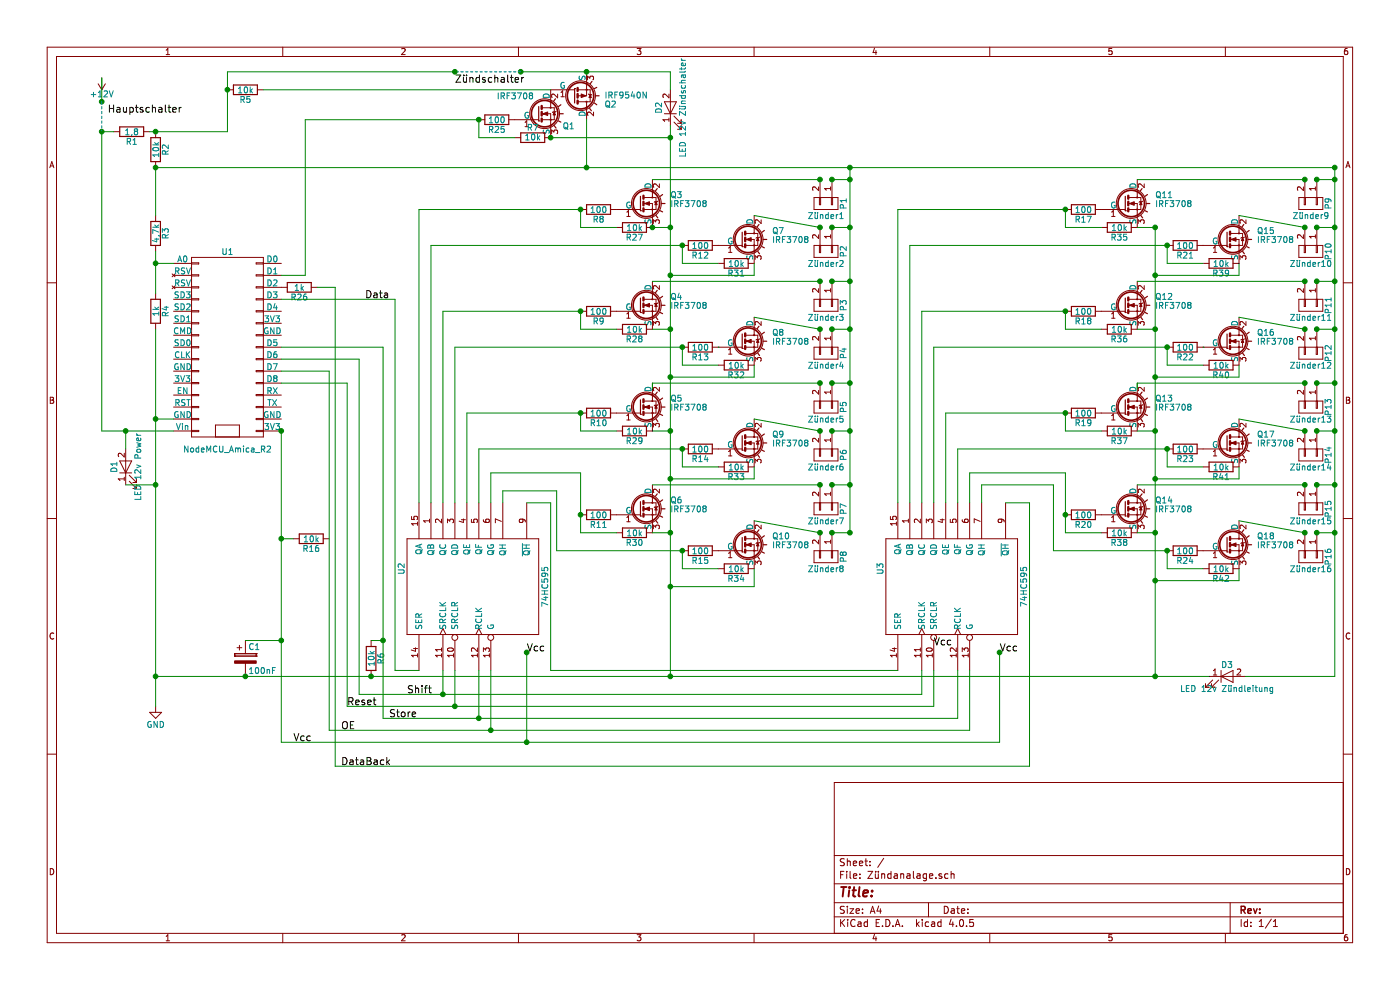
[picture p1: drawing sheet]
EESchema Schematic File Version 2
LIBS:power
LIBS:device
LIBS:transistors
LIBS:conn
LIBS:linear
LIBS:regul
LIBS:74xx
LIBS:cmos4000
LIBS:adc-dac
LIBS:memory
LIBS:xilinx
LIBS:microcontrollers
LIBS:dsp
LIBS:microchip
LIBS:analog_switches
LIBS:motorola
LIBS:texas
LIBS:intel
LIBS:audio
LIBS:interface
LIBS:digital-audio
LIBS:philips
LIBS:display
LIBS:cypress
LIBS:siliconi
LIBS:opto
LIBS:atmel
LIBS:contrib
LIBS:valves
LIBS:nodemcu
LIBS:Zündanalage-cache
EELAYER 25 0
EELAYER END
$Descr A4 11693 8268
encoding utf-8
Sheet 1 1
Title ""
Date ""
Rev ""
Comp ""
Comment1 ""
Comment2 ""
Comment3 ""
Comment4 ""
$EndDescr
$Comp
L IRF540N Q3
U 1 1
P 5350 1700
F 0 "Q3" H 5600 1775 50  0000 L CNN
F 1 "IRF3708" H 5600 1700 50  0000 L CNN
F 2 "Power_Integrations:TO-220" H 5600 1625 50  0001 L CIN
F 3 "" H 5350 1700 50  0000 L CNN
	1    5350 1700
	1    0    0    -1  
$EndComp
$Comp
L R R8
U 1 1
P 5000 1750
F 0 "R8" V 5080 1750 50  0000 C CNN
F 1 "100" V 5000 1750 50  0000 C CNN
F 2 "Resistors_THT:R_Axial_DIN0309_L9.0mm_D3.2mm_P12.70mm_Horizontal" V 4930 1750 50  0001 C CNN
F 3 "" H 5000 1750 50  0000 C CNN
	1    5000 1750
	0    1    1    0   
$EndComp
$Comp
L R R2
U 1 1
P 1300 1250
F 0 "R2" V 1380 1250 50  0000 C CNN
F 1 "10k" V 1300 1250 50  0000 C CNN
F 2 "Resistors_THT:R_Axial_DIN0309_L9.0mm_D3.2mm_P12.70mm_Horizontal" V 1230 1250 50  0001 C CNN
F 3 "" H 1300 1250 50  0000 C CNN
	1    1300 1250
	1    0    0    -1  
$EndComp
Text Label 3800 700  0    60   ~ 0
Zündschalter
$Comp
L NodeMCU_Amica_R2 U1
U 1 1
P 1900 2900
F 0 "U1" H 1900 3700 50  0000 C CNN
F 1 "NodeMCU_Amica_R2" H 1900 2050 50  0000 C CNN
F 2 "nodemcu:NodeMCU_Amica_R2" H 2150 2900 50  0001 C CNN
F 3 "" H 2150 2900 50  0000 C CNN
	1    1900 2900
	1    0    0    -1  
$EndComp
$Comp
L +12V #PWR1
U 1 1
P 850 650
F 0 "#PWR1" H 850 500 50  0001 C CNN
F 1 "+12V" H 850 790 50  0000 C CNN
F 2 "" H 850 650 50  0000 C CNN
F 3 "" H 850 650 50  0000 C CNN
	1    850  650 
	1    0    0    1   
$EndComp
Text Label 900  950  0    60   ~ 0
Hauptschalter
$Comp
L GND #PWR2
U 1 1
P 1300 5900
F 0 "#PWR2" H 1300 5650 50  0001 C CNN
F 1 "GND" H 1300 5750 50  0000 C CNN
F 2 "" H 1300 5900 50  0000 C CNN
F 3 "" H 1300 5900 50  0000 C CNN
	1    1300 5900
	1    0    0    -1  
$EndComp
$Comp
L R R3
U 1 1
P 1300 1950
F 0 "R3" V 1380 1950 50  0000 C CNN
F 1 "4,7k" V 1300 1950 50  0000 C CNN
F 2 "Resistors_THT:R_Axial_DIN0309_L9.0mm_D3.2mm_P12.70mm_Horizontal" V 1230 1950 50  0001 C CNN
F 3 "" H 1300 1950 50  0000 C CNN
	1    1300 1950
	1    0    0    -1  
$EndComp
$Comp
L R R4
U 1 1
P 1300 2600
F 0 "R4" V 1380 2600 50  0000 C CNN
F 1 "1k" V 1300 2600 50  0000 C CNN
F 2 "Resistors_THT:R_Axial_DIN0309_L9.0mm_D3.2mm_P12.70mm_Horizontal" V 1230 2600 50  0001 C CNN
F 3 "" H 1300 2600 50  0000 C CNN
	1    1300 2600
	1    0    0    -1  
$EndComp
$Comp
L CONN_01X02 P1
U 1 1
P 6900 1700
F 0 "P1" H 6900 1850 50  0000 C CNN
F 1 "Zünder1" V 7000 1700 50  0000 C CNN
F 2 "Socket_Strips:Socket_Strip_Angled_1x02" H 6900 1700 50  0001 C CNN
F 3 "" H 6900 1700 50  0000 C CNN
	1    6900 1700
	0    1    1    0   
$EndComp
$Comp
L IRF9540N Q2
U 1 1
P 4800 800
F 0 "Q2" H 5050 875 50  0000 L CNN
F 1 "IRF9540N" H 5050 800 50  0000 L CNN
F 2 "Power_Integrations:TO-220" H 5050 725 50  0001 L CIN
F 3 "" H 4800 800 50  0000 L CNN
	1    4800 800 
	1    0    0    1   
$EndComp
$Comp
L IRF540N Q1
U 1 1
P 4500 950
F 0 "Q1" H 4700 850 50  0000 L CNN
F 1 "IRF3708" H 4150 1100 50  0000 L CNN
F 2 "Power_Integrations:TO-220" H 4750 875 50  0001 L CIN
F 3 "" H 4500 950 50  0000 L CNN
	1    4500 950 
	1    0    0    -1  
$EndComp
$Comp
L R R5
U 1 1
P 2050 750
F 0 "R5" V 2130 750 50  0000 C CNN
F 1 "10k" V 2050 750 50  0000 C CNN
F 2 "Resistors_THT:R_Axial_DIN0309_L9.0mm_D3.2mm_P12.70mm_Horizontal" V 1980 750 50  0001 C CNN
F 3 "" H 2050 750 50  0000 C CNN
	1    2050 750 
	0    1    1    0   
$EndComp
$Comp
L R R7
U 1 1
P 4450 1150
F 0 "R7" V 4530 1150 50  0000 C CNN
F 1 "10k" V 4450 1150 50  0000 C CNN
F 2 "Resistors_THT:R_Axial_DIN0309_L9.0mm_D3.2mm_P12.70mm_Horizontal" V 4380 1150 50  0001 C CNN
F 3 "" H 4450 1150 50  0000 C CNN
	1    4450 1150
	0    -1   -1   0   
$EndComp
$Comp
L R R1
U 1 1
P 1100 1100
F 0 "R1" V 1180 1100 50  0000 C CNN
F 1 "1,8" V 1100 1100 50  0000 C CNN
F 2 "Resistors_THT:R_Axial_DIN0309_L9.0mm_D3.2mm_P12.70mm_Horizontal" V 1030 1100 50  0001 C CNN
F 3 "" H 1100 1100 50  0000 C CNN
	1    1100 1100
	0    1    1    0   
$EndComp
$Comp
L CONN_01X02 P2
U 1 1
P 6900 2100
F 0 "P2" H 6900 2250 50  0000 C CNN
F 1 "Zünder2" V 7000 2100 50  0000 C CNN
F 2 "Socket_Strips:Socket_Strip_Angled_1x02" H 6900 2100 50  0001 C CNN
F 3 "" H 6900 2100 50  0000 C CNN
	1    6900 2100
	0    1    1    0   
$EndComp
$Comp
L CONN_01X02 P3
U 1 1
P 6900 2550
F 0 "P3" H 6900 2700 50  0000 C CNN
F 1 "Zünder3" V 7000 2550 50  0000 C CNN
F 2 "Socket_Strips:Socket_Strip_Angled_1x02" H 6900 2550 50  0001 C CNN
F 3 "" H 6900 2550 50  0000 C CNN
	1    6900 2550
	0    1    1    0   
$EndComp
$Comp
L CONN_01X02 P4
U 1 1
P 6900 2950
F 0 "P4" H 6900 3100 50  0000 C CNN
F 1 "Zünder4" V 7000 2950 50  0000 C CNN
F 2 "Socket_Strips:Socket_Strip_Angled_1x02" H 6900 2950 50  0001 C CNN
F 3 "" H 6900 2950 50  0000 C CNN
	1    6900 2950
	0    1    1    0   
$EndComp
$Comp
L CONN_01X02 P5
U 1 1
P 6900 3400
F 0 "P5" H 6900 3550 50  0000 C CNN
F 1 "Zünder5" V 7000 3400 50  0000 C CNN
F 2 "Socket_Strips:Socket_Strip_Angled_1x02" H 6900 3400 50  0001 C CNN
F 3 "" H 6900 3400 50  0000 C CNN
	1    6900 3400
	0    1    1    0   
$EndComp
$Comp
L CONN_01X02 P6
U 1 1
P 6900 3800
F 0 "P6" H 6900 3950 50  0000 C CNN
F 1 "Zünder6" V 7000 3800 50  0000 C CNN
F 2 "Socket_Strips:Socket_Strip_Angled_1x02" H 6900 3800 50  0001 C CNN
F 3 "" H 6900 3800 50  0000 C CNN
	1    6900 3800
	0    1    1    0   
$EndComp
$Comp
L CONN_01X02 P7
U 1 1
P 6900 4250
F 0 "P7" H 6900 4400 50  0000 C CNN
F 1 "Zünder7" V 7000 4250 50  0000 C CNN
F 2 "Socket_Strips:Socket_Strip_Angled_1x02" H 6900 4250 50  0001 C CNN
F 3 "" H 6900 4250 50  0000 C CNN
	1    6900 4250
	0    1    1    0   
$EndComp
$Comp
L CONN_01X02 P8
U 1 1
P 6900 4650
F 0 "P8" H 6900 4800 50  0000 C CNN
F 1 "Zünder8" V 7000 4650 50  0000 C CNN
F 2 "Socket_Strips:Socket_Strip_Angled_1x02" H 6900 4650 50  0001 C CNN
F 3 "" H 6900 4650 50  0000 C CNN
	1    6900 4650
	0    1    1    0   
$EndComp
$Comp
L IRF540N Q7
U 1 1
P 6200 2000
F 0 "Q7" H 6450 2075 50  0000 L CNN
F 1 "IRF3708" H 6450 2000 50  0000 L CNN
F 2 "Power_Integrations:TO-220" H 6450 1925 50  0001 L CIN
F 3 "" H 6200 2000 50  0000 L CNN
	1    6200 2000
	1    0    0    -1  
$EndComp
$Comp
L R R12
U 1 1
P 5850 2050
F 0 "R12" V 5930 2050 50  0000 C CNN
F 1 "100" V 5850 2050 50  0000 C CNN
F 2 "Resistors_THT:R_Axial_DIN0309_L9.0mm_D3.2mm_P12.70mm_Horizontal" V 5780 2050 50  0001 C CNN
F 3 "" H 5850 2050 50  0000 C CNN
	1    5850 2050
	0    1    1    0   
$EndComp
$Comp
L IRF540N Q4
U 1 1
P 5350 2550
F 0 "Q4" H 5600 2625 50  0000 L CNN
F 1 "IRF3708" H 5600 2550 50  0000 L CNN
F 2 "Power_Integrations:TO-220" H 5600 2475 50  0001 L CIN
F 3 "" H 5350 2550 50  0000 L CNN
	1    5350 2550
	1    0    0    -1  
$EndComp
$Comp
L R R9
U 1 1
P 5000 2600
F 0 "R9" V 5080 2600 50  0000 C CNN
F 1 "100" V 5000 2600 50  0000 C CNN
F 2 "Resistors_THT:R_Axial_DIN0309_L9.0mm_D3.2mm_P12.70mm_Horizontal" V 4930 2600 50  0001 C CNN
F 3 "" H 5000 2600 50  0000 C CNN
	1    5000 2600
	0    1    1    0   
$EndComp
$Comp
L IRF540N Q8
U 1 1
P 6200 2850
F 0 "Q8" H 6450 2925 50  0000 L CNN
F 1 "IRF3708" H 6450 2850 50  0000 L CNN
F 2 "Power_Integrations:TO-220" H 6450 2775 50  0001 L CIN
F 3 "" H 6200 2850 50  0000 L CNN
	1    6200 2850
	1    0    0    -1  
$EndComp
$Comp
L R R13
U 1 1
P 5850 2900
F 0 "R13" V 5930 2900 50  0000 C CNN
F 1 "100" V 5850 2900 50  0000 C CNN
F 2 "Resistors_THT:R_Axial_DIN0309_L9.0mm_D3.2mm_P12.70mm_Horizontal" V 5780 2900 50  0001 C CNN
F 3 "" H 5850 2900 50  0000 C CNN
	1    5850 2900
	0    1    1    0   
$EndComp
$Comp
L IRF540N Q5
U 1 1
P 5350 3400
F 0 "Q5" H 5600 3475 50  0000 L CNN
F 1 "IRF3708" H 5600 3400 50  0000 L CNN
F 2 "Power_Integrations:TO-220" H 5600 3325 50  0001 L CIN
F 3 "" H 5350 3400 50  0000 L CNN
	1    5350 3400
	1    0    0    -1  
$EndComp
$Comp
L R R10
U 1 1
P 5000 3450
F 0 "R10" V 5080 3450 50  0000 C CNN
F 1 "100" V 5000 3450 50  0000 C CNN
F 2 "Resistors_THT:R_Axial_DIN0309_L9.0mm_D3.2mm_P12.70mm_Horizontal" V 4930 3450 50  0001 C CNN
F 3 "" H 5000 3450 50  0000 C CNN
	1    5000 3450
	0    1    1    0   
$EndComp
$Comp
L IRF540N Q6
U 1 1
P 5350 4250
F 0 "Q6" H 5600 4325 50  0000 L CNN
F 1 "IRF3708" H 5600 4250 50  0000 L CNN
F 2 "Power_Integrations:TO-220" H 5600 4175 50  0001 L CIN
F 3 "" H 5350 4250 50  0000 L CNN
	1    5350 4250
	1    0    0    -1  
$EndComp
$Comp
L R R11
U 1 1
P 5000 4300
F 0 "R11" V 5080 4300 50  0000 C CNN
F 1 "100" V 5000 4300 50  0000 C CNN
F 2 "Resistors_THT:R_Axial_DIN0309_L9.0mm_D3.2mm_P12.70mm_Horizontal" V 4930 4300 50  0001 C CNN
F 3 "" H 5000 4300 50  0000 C CNN
	1    5000 4300
	0    1    1    0   
$EndComp
$Comp
L IRF540N Q9
U 1 1
P 6200 3700
F 0 "Q9" H 6450 3775 50  0000 L CNN
F 1 "IRF3708" H 6450 3700 50  0000 L CNN
F 2 "Power_Integrations:TO-220" H 6450 3625 50  0001 L CIN
F 3 "" H 6200 3700 50  0000 L CNN
	1    6200 3700
	1    0    0    -1  
$EndComp
$Comp
L R R14
U 1 1
P 5850 3750
F 0 "R14" V 5930 3750 50  0000 C CNN
F 1 "100" V 5850 3750 50  0000 C CNN
F 2 "Resistors_THT:R_Axial_DIN0309_L9.0mm_D3.2mm_P12.70mm_Horizontal" V 5780 3750 50  0001 C CNN
F 3 "" H 5850 3750 50  0000 C CNN
	1    5850 3750
	0    1    1    0   
$EndComp
$Comp
L IRF540N Q10
U 1 1
P 6200 4550
F 0 "Q10" H 6450 4625 50  0000 L CNN
F 1 "IRF3708" H 6450 4550 50  0000 L CNN
F 2 "Power_Integrations:TO-220" H 6450 4475 50  0001 L CIN
F 3 "" H 6200 4550 50  0000 L CNN
	1    6200 4550
	1    0    0    -1  
$EndComp
$Comp
L R R15
U 1 1
P 5850 4600
F 0 "R15" V 5930 4600 50  0000 C CNN
F 1 "100" V 5850 4600 50  0000 C CNN
F 2 "Resistors_THT:R_Axial_DIN0309_L9.0mm_D3.2mm_P12.70mm_Horizontal" V 5780 4600 50  0001 C CNN
F 3 "" H 5850 4600 50  0000 C CNN
	1    5850 4600
	0    1    1    0   
$EndComp
$Comp
L LED D1
U 1 1
P 1050 3900
F 0 "D1" H 1050 4000 50  0000 C CNN
F 1 "LED 12v Power" H 1050 3800 50  0000 C CNN
F 2 "LEDs:LED_D5.0mm_Horicontal_O1.27mm" H 1050 3900 50  0001 C CNN
F 3 "" H 1050 3900 50  0000 C CNN
	1    1050 3900
	0    -1   -1   0   
$EndComp
$Comp
L LED D2
U 1 1
P 5600 900
F 0 "D2" H 5600 1000 50  0000 C CNN
F 1 "LED 12v Zündschalter" H 5600 800 50  0000 C CNN
F 2 "LEDs:LED_D5.0mm_Horicontal_O1.27mm" H 5600 900 50  0001 C CNN
F 3 "" H 5600 900 50  0000 C CNN
	1    5600 900 
	0    -1   -1   0   
$EndComp
$Comp
L LED D3
U 1 1
P 10250 5650
F 0 "D3" H 10250 5750 50  0000 C CNN
F 1 "LED 12v Zündleitung" H 10250 5550 50  0000 C CNN
F 2 "LEDs:LED_D5.0mm_Horicontal_O1.27mm" H 10250 5650 50  0001 C CNN
F 3 "" H 10250 5650 50  0000 C CNN
	1    10250 5650
	1    0    0    -1  
$EndComp
$Comp
L 74HC595 U2
U 1 1
P 3950 4900
F 0 "U2" H 4100 5500 50  0000 C CNN
F 1 "74HC595" H 3950 4300 50  0000 C CNN
F 2 "" H 3950 4900 50  0000 C CNN
F 3 "" H 3950 4900 50  0000 C CNN
	1    3950 4900
	0    -1   -1   0   
$EndComp
$Comp
L IRF540N Q11
U 1 1
P 9400 1700
F 0 "Q11" H 9650 1775 50  0000 L CNN
F 1 "IRF3708" H 9650 1700 50  0000 L CNN
F 2 "Power_Integrations:TO-220" H 9650 1625 50  0001 L CIN
F 3 "" H 9400 1700 50  0000 L CNN
	1    9400 1700
	1    0    0    -1  
$EndComp
$Comp
L R R17
U 1 1
P 9050 1750
F 0 "R17" V 9130 1750 50  0000 C CNN
F 1 "100" V 9050 1750 50  0000 C CNN
F 2 "Resistors_THT:R_Axial_DIN0309_L9.0mm_D3.2mm_P12.70mm_Horizontal" V 8980 1750 50  0001 C CNN
F 3 "" H 9050 1750 50  0000 C CNN
	1    9050 1750
	0    1    1    0   
$EndComp
$Comp
L CONN_01X02 P9
U 1 1
P 10950 1700
F 0 "P9" H 10950 1850 50  0000 C CNN
F 1 "Zünder9" V 11050 1700 50  0000 C CNN
F 2 "Socket_Strips:Socket_Strip_Angled_1x02" H 10950 1700 50  0001 C CNN
F 3 "" H 10950 1700 50  0000 C CNN
	1    10950 1700
	0    1    1    0   
$EndComp
$Comp
L CONN_01X02 P10
U 1 1
P 10950 2100
F 0 "P10" H 10950 2250 50  0000 C CNN
F 1 "Zünder10" V 11050 2100 50  0000 C CNN
F 2 "Socket_Strips:Socket_Strip_Angled_1x02" H 10950 2100 50  0001 C CNN
F 3 "" H 10950 2100 50  0000 C CNN
	1    10950 2100
	0    1    1    0   
$EndComp
$Comp
L CONN_01X02 P11
U 1 1
P 10950 2550
F 0 "P11" H 10950 2700 50  0000 C CNN
F 1 "Zünder11" V 11050 2550 50  0000 C CNN
F 2 "Socket_Strips:Socket_Strip_Angled_1x02" H 10950 2550 50  0001 C CNN
F 3 "" H 10950 2550 50  0000 C CNN
	1    10950 2550
	0    1    1    0   
$EndComp
$Comp
L CONN_01X02 P12
U 1 1
P 10950 2950
F 0 "P12" H 10950 3100 50  0000 C CNN
F 1 "Zünder12" V 11050 2950 50  0000 C CNN
F 2 "Socket_Strips:Socket_Strip_Angled_1x02" H 10950 2950 50  0001 C CNN
F 3 "" H 10950 2950 50  0000 C CNN
	1    10950 2950
	0    1    1    0   
$EndComp
$Comp
L CONN_01X02 P13
U 1 1
P 10950 3400
F 0 "P13" H 10950 3550 50  0000 C CNN
F 1 "Zünder13" V 11050 3400 50  0000 C CNN
F 2 "Socket_Strips:Socket_Strip_Angled_1x02" H 10950 3400 50  0001 C CNN
F 3 "" H 10950 3400 50  0000 C CNN
	1    10950 3400
	0    1    1    0   
$EndComp
$Comp
L CONN_01X02 P14
U 1 1
P 10950 3800
F 0 "P14" H 10950 3950 50  0000 C CNN
F 1 "Zünder14" V 11050 3800 50  0000 C CNN
F 2 "Socket_Strips:Socket_Strip_Angled_1x02" H 10950 3800 50  0001 C CNN
F 3 "" H 10950 3800 50  0000 C CNN
	1    10950 3800
	0    1    1    0   
$EndComp
$Comp
L CONN_01X02 P15
U 1 1
P 10950 4250
F 0 "P15" H 10950 4400 50  0000 C CNN
F 1 "Zünder15" V 11050 4250 50  0000 C CNN
F 2 "Socket_Strips:Socket_Strip_Angled_1x02" H 10950 4250 50  0001 C CNN
F 3 "" H 10950 4250 50  0000 C CNN
	1    10950 4250
	0    1    1    0   
$EndComp
$Comp
L CONN_01X02 P16
U 1 1
P 10950 4650
F 0 "P16" H 10950 4800 50  0000 C CNN
F 1 "Zünder16" V 11050 4650 50  0000 C CNN
F 2 "Socket_Strips:Socket_Strip_Angled_1x02" H 10950 4650 50  0001 C CNN
F 3 "" H 10950 4650 50  0000 C CNN
	1    10950 4650
	0    1    1    0   
$EndComp
$Comp
L IRF540N Q15
U 1 1
P 10250 2000
F 0 "Q15" H 10500 2075 50  0000 L CNN
F 1 "IRF3708" H 10500 2000 50  0000 L CNN
F 2 "Power_Integrations:TO-220" H 10500 1925 50  0001 L CIN
F 3 "" H 10250 2000 50  0000 L CNN
	1    10250 2000
	1    0    0    -1  
$EndComp
$Comp
L R R21
U 1 1
P 9900 2050
F 0 "R21" V 9980 2050 50  0000 C CNN
F 1 "100" V 9900 2050 50  0000 C CNN
F 2 "Resistors_THT:R_Axial_DIN0309_L9.0mm_D3.2mm_P12.70mm_Horizontal" V 9830 2050 50  0001 C CNN
F 3 "" H 9900 2050 50  0000 C CNN
	1    9900 2050
	0    1    1    0   
$EndComp
$Comp
L IRF540N Q12
U 1 1
P 9400 2550
F 0 "Q12" H 9650 2625 50  0000 L CNN
F 1 "IRF3708" H 9650 2550 50  0000 L CNN
F 2 "Power_Integrations:TO-220" H 9650 2475 50  0001 L CIN
F 3 "" H 9400 2550 50  0000 L CNN
	1    9400 2550
	1    0    0    -1  
$EndComp
$Comp
L R R18
U 1 1
P 9050 2600
F 0 "R18" V 9130 2600 50  0000 C CNN
F 1 "100" V 9050 2600 50  0000 C CNN
F 2 "Resistors_THT:R_Axial_DIN0309_L9.0mm_D3.2mm_P12.70mm_Horizontal" V 8980 2600 50  0001 C CNN
F 3 "" H 9050 2600 50  0000 C CNN
	1    9050 2600
	0    1    1    0   
$EndComp
$Comp
L IRF540N Q16
U 1 1
P 10250 2850
F 0 "Q16" H 10500 2925 50  0000 L CNN
F 1 "IRF3708" H 10500 2850 50  0000 L CNN
F 2 "Power_Integrations:TO-220" H 10500 2775 50  0001 L CIN
F 3 "" H 10250 2850 50  0000 L CNN
	1    10250 2850
	1    0    0    -1  
$EndComp
$Comp
L R R22
U 1 1
P 9900 2900
F 0 "R22" V 9980 2900 50  0000 C CNN
F 1 "100" V 9900 2900 50  0000 C CNN
F 2 "Resistors_THT:R_Axial_DIN0309_L9.0mm_D3.2mm_P12.70mm_Horizontal" V 9830 2900 50  0001 C CNN
F 3 "" H 9900 2900 50  0000 C CNN
	1    9900 2900
	0    1    1    0   
$EndComp
$Comp
L IRF540N Q13
U 1 1
P 9400 3400
F 0 "Q13" H 9650 3475 50  0000 L CNN
F 1 "IRF3708" H 9650 3400 50  0000 L CNN
F 2 "Power_Integrations:TO-220" H 9650 3325 50  0001 L CIN
F 3 "" H 9400 3400 50  0000 L CNN
	1    9400 3400
	1    0    0    -1  
$EndComp
$Comp
L R R19
U 1 1
P 9050 3450
F 0 "R19" V 9130 3450 50  0000 C CNN
F 1 "100" V 9050 3450 50  0000 C CNN
F 2 "Resistors_THT:R_Axial_DIN0309_L9.0mm_D3.2mm_P12.70mm_Horizontal" V 8980 3450 50  0001 C CNN
F 3 "" H 9050 3450 50  0000 C CNN
	1    9050 3450
	0    1    1    0   
$EndComp
$Comp
L IRF540N Q14
U 1 1
P 9400 4250
F 0 "Q14" H 9650 4325 50  0000 L CNN
F 1 "IRF3708" H 9650 4250 50  0000 L CNN
F 2 "Power_Integrations:TO-220" H 9650 4175 50  0001 L CIN
F 3 "" H 9400 4250 50  0000 L CNN
	1    9400 4250
	1    0    0    -1  
$EndComp
$Comp
L R R20
U 1 1
P 9050 4300
F 0 "R20" V 9130 4300 50  0000 C CNN
F 1 "100" V 9050 4300 50  0000 C CNN
F 2 "Resistors_THT:R_Axial_DIN0309_L9.0mm_D3.2mm_P12.70mm_Horizontal" V 8980 4300 50  0001 C CNN
F 3 "" H 9050 4300 50  0000 C CNN
	1    9050 4300
	0    1    1    0   
$EndComp
$Comp
L IRF540N Q17
U 1 1
P 10250 3700
F 0 "Q17" H 10500 3775 50  0000 L CNN
F 1 "IRF3708" H 10500 3700 50  0000 L CNN
F 2 "Power_Integrations:TO-220" H 10500 3625 50  0001 L CIN
F 3 "" H 10250 3700 50  0000 L CNN
	1    10250 3700
	1    0    0    -1  
$EndComp
$Comp
L R R23
U 1 1
P 9900 3750
F 0 "R23" V 9980 3750 50  0000 C CNN
F 1 "100" V 9900 3750 50  0000 C CNN
F 2 "Resistors_THT:R_Axial_DIN0309_L9.0mm_D3.2mm_P12.70mm_Horizontal" V 9830 3750 50  0001 C CNN
F 3 "" H 9900 3750 50  0000 C CNN
	1    9900 3750
	0    1    1    0   
$EndComp
$Comp
L IRF540N Q18
U 1 1
P 10250 4550
F 0 "Q18" H 10500 4625 50  0000 L CNN
F 1 "IRF3708" H 10500 4550 50  0000 L CNN
F 2 "Power_Integrations:TO-220" H 10500 4475 50  0001 L CIN
F 3 "" H 10250 4550 50  0000 L CNN
	1    10250 4550
	1    0    0    -1  
$EndComp
$Comp
L R R24
U 1 1
P 9900 4600
F 0 "R24" V 9980 4600 50  0000 C CNN
F 1 "100" V 9900 4600 50  0000 C CNN
F 2 "Resistors_THT:R_Axial_DIN0309_L9.0mm_D3.2mm_P12.70mm_Horizontal" V 9830 4600 50  0001 C CNN
F 3 "" H 9900 4600 50  0000 C CNN
	1    9900 4600
	0    1    1    0   
$EndComp
$Comp
L 74HC595 U3
U 1 1
P 7950 4900
F 0 "U3" H 8100 5500 50  0000 C CNN
F 1 "74HC595" H 7950 4300 50  0000 C CNN
F 2 "" H 7950 4900 50  0000 C CNN
F 3 "" H 7950 4900 50  0000 C CNN
	1    7950 4900
	0    -1   -1   0   
$EndComp
$Comp
L R R6
U 1 1
P 3100 5500
F 0 "R6" V 3180 5500 50  0000 C CNN
F 1 "10k" V 3100 5500 50  0000 C CNN
F 2 "" V 3030 5500 50  0000 C CNN
F 3 "" H 3100 5500 50  0000 C CNN
	1    3100 5500
	1    0    0    -1  
$EndComp
$Comp
L R R16
U 1 1
P 2600 4500
F 0 "R16" V 2680 4500 50  0000 C CNN
F 1 "10k" V 2600 4500 50  0000 C CNN
F 2 "" V 2530 4500 50  0000 C CNN
F 3 "" H 2600 4500 50  0000 C CNN
	1    2600 4500
	0    1    1    0   
$EndComp
$Comp
L R R25
U 1 1
P 4150 1000
F 0 "R25" V 4230 1000 50  0000 C CNN
F 1 "100" V 4150 1000 50  0000 C CNN
F 2 "" V 4080 1000 50  0000 C CNN
F 3 "" H 4150 1000 50  0000 C CNN
	1    4150 1000
	0    1    1    0   
$EndComp
Text Label 4400 5450 0    60   ~ 0
Vcc
Text Label 7800 5400 0    60   ~ 0
Vcc
$Comp
L CP C1
U 1 1
P 2050 5500
F 0 "C1" H 2075 5600 50  0000 L CNN
F 1 "100nF" H 2075 5400 50  0000 L CNN
F 2 "" H 2088 5350 50  0000 C CNN
F 3 "" H 2050 5500 50  0000 C CNN
	1    2050 5500
	1    0    0    -1  
$EndComp
Text Label 8350 5450 0    60   ~ 0
Vcc
Text Label 2900 5900 0    60   ~ 0
Reset
Text Label 3250 6000 0    60   ~ 0
Store
Text Label 3400 5800 0    60   ~ 0
Shift
Text Label 2850 6100 0    60   ~ 0
OE
Text Label 2450 6200 0    60   ~ 0
Vcc
Connection ~ 4350 600 
Connection ~ 1900 750 
Wire Wire Line
	1300 2750 1300 3500
Wire Wire Line
	1300 3500 1300 4050
Wire Wire Line
	1300 4050 1300 5650
Wire Wire Line
	1300 5650 1300 5900
Wire Wire Line
	4350 600  4900 600 
Wire Wire Line
	4900 600  5600 600 
Connection ~ 850  1100
Connection ~ 850  850 
Wire Wire Line
	850  850  850  650 
Wire Notes Line
	850  850  850  1100
Wire Wire Line
	850  1100 950  1100
Connection ~ 1300 1400
Wire Wire Line
	1300 1400 4900 1400
Wire Wire Line
	4900 1400 7100 1400
Wire Wire Line
	7100 1400 11150 1400
Wire Wire Line
	1300 1400 1300 1800
Connection ~ 1300 1100
Wire Wire Line
	1900 1100 1300 1100
Wire Wire Line
	1300 1100 1250 1100
Connection ~ 1300 3500
Connection ~ 1300 2200
Wire Wire Line
	1300 2100 1300 2200
Wire Wire Line
	1300 2200 1300 2450
Wire Wire Line
	1300 2200 1450 2200
Wire Wire Line
	1300 3500 1450 3500
Wire Wire Line
	850  3600 1050 3600
Wire Wire Line
	1050 3600 1450 3600
Wire Wire Line
	850  3600 850  1100
Wire Wire Line
	4600 1150 5600 1150
Connection ~ 4600 1150
Connection ~ 4900 1400
Wire Wire Line
	4900 1400 4900 1000
Connection ~ 7100 1400
Wire Wire Line
	7100 1500 6950 1500
Wire Wire Line
	7100 1900 6950 1900
Connection ~ 7100 1500
Wire Wire Line
	7100 2350 6950 2350
Connection ~ 7100 1900
Wire Wire Line
	7100 2750 6950 2750
Connection ~ 7100 2350
Wire Wire Line
	7100 3200 6950 3200
Connection ~ 7100 2750
Wire Wire Line
	7100 3600 6950 3600
Connection ~ 7100 3200
Wire Wire Line
	7100 4050 6950 4050
Connection ~ 7100 3600
Wire Wire Line
	7100 4450 6950 4450
Connection ~ 7100 4050
Wire Wire Line
	5450 3200 5450 3250
Wire Wire Line
	5600 3600 5450 3600
Wire Wire Line
	5600 4450 5450 4450
Wire Wire Line
	6300 3500 6850 3600
Wire Wire Line
	6850 3200 5450 3200
Wire Wire Line
	5600 5650 5600 4900
Wire Wire Line
	5600 4900 5600 4450
Wire Wire Line
	5600 4450 5600 4000
Wire Wire Line
	5600 4000 5600 3600
Wire Wire Line
	5600 3600 5600 3150
Wire Wire Line
	5600 3150 5600 2750
Wire Wire Line
	5600 2750 5600 2300
Wire Wire Line
	5600 2300 5600 1900
Wire Wire Line
	5600 1900 5600 1150
Wire Wire Line
	5600 1150 5600 1050
Connection ~ 5600 3600
Connection ~ 5600 4450
Connection ~ 5600 3150
Wire Wire Line
	6850 4050 5450 4050
Connection ~ 5600 4000
Wire Wire Line
	6300 4350 6850 4450
Connection ~ 1300 5650
Connection ~ 6850 1900
Connection ~ 6950 1900
Connection ~ 6850 1500
Connection ~ 6950 1500
Connection ~ 6850 2350
Connection ~ 6950 2350
Connection ~ 6850 2750
Connection ~ 6950 2750
Connection ~ 6950 3200
Connection ~ 6850 3200
Connection ~ 6850 3600
Connection ~ 6950 3600
Connection ~ 6950 4050
Connection ~ 6850 4050
Connection ~ 6850 4450
Connection ~ 6950 4450
Wire Wire Line
	1050 3750 1050 3600
Connection ~ 1050 3600
Wire Wire Line
	1050 4050 1300 4050
Connection ~ 1300 4050
Connection ~ 4900 600 
Connection ~ 7100 4450
Connection ~ 5600 5650
Wire Wire Line
	6000 2900 6000 2900
Wire Wire Line
	3900 3450 4850 3450
Wire Wire Line
	4650 4600 5700 4600
Wire Wire Line
	3200 2900 2350 2900
Wire Wire Line
	6300 1800 6850 1900
Wire Wire Line
	6850 1500 5450 1500
Wire Wire Line
	5600 1900 5450 1900
Connection ~ 5600 1900
Connection ~ 5600 2300
Wire Wire Line
	5450 2750 5600 2750
Connection ~ 5600 2750
Wire Wire Line
	5450 2350 6850 2350
Wire Wire Line
	6300 2650 6850 2750
Connection ~ 11150 1400
Wire Wire Line
	11150 1500 11000 1500
Wire Wire Line
	11150 1900 11000 1900
Connection ~ 11150 1500
Wire Wire Line
	11150 2350 11000 2350
Connection ~ 11150 1900
Wire Wire Line
	11150 2750 11000 2750
Connection ~ 11150 2350
Wire Wire Line
	11150 3200 11000 3200
Connection ~ 11150 2750
Wire Wire Line
	11150 3600 11000 3600
Connection ~ 11150 3200
Wire Wire Line
	11150 4050 11000 4050
Connection ~ 11150 3600
Wire Wire Line
	11150 4450 11000 4450
Connection ~ 11150 4050
Wire Wire Line
	9500 3200 9500 3250
Wire Wire Line
	9650 3600 9500 3600
Wire Wire Line
	9650 4450 9500 4450
Wire Wire Line
	10350 3500 10900 3600
Wire Wire Line
	10900 3200 9500 3200
Wire Wire Line
	9650 5650 9650 4850
Wire Wire Line
	9650 4850 9650 4450
Wire Wire Line
	9650 4450 9650 4000
Wire Wire Line
	9650 4000 9650 3600
Wire Wire Line
	9650 3600 9650 3150
Wire Wire Line
	9650 3150 9650 2750
Wire Wire Line
	9650 2750 9650 2300
Wire Wire Line
	9650 2300 9650 1900
Connection ~ 9650 3600
Connection ~ 9650 4450
Connection ~ 9650 3150
Wire Wire Line
	10900 4050 9500 4050
Wire Wire Line
	11150 1400 11150 1500
Wire Wire Line
	11150 1500 11150 1900
Wire Wire Line
	11150 1900 11150 2350
Wire Wire Line
	11150 2350 11150 2750
Wire Wire Line
	11150 2750 11150 3200
Wire Wire Line
	11150 3200 11150 3600
Wire Wire Line
	11150 3600 11150 4050
Wire Wire Line
	11150 4050 11150 4450
Wire Wire Line
	11150 4450 11150 5650
Connection ~ 9650 4000
Connection ~ 9650 4850
Wire Wire Line
	10350 4350 10900 4450
Connection ~ 10900 1900
Connection ~ 11000 1900
Connection ~ 10900 1500
Connection ~ 11000 1500
Connection ~ 10900 2350
Connection ~ 11000 2350
Connection ~ 10900 2750
Connection ~ 11000 2750
Connection ~ 11000 3200
Connection ~ 10900 3200
Connection ~ 10900 3600
Connection ~ 11000 3600
Connection ~ 11000 4050
Connection ~ 10900 4050
Connection ~ 10900 4450
Connection ~ 11000 4450
Connection ~ 11150 4450
Wire Wire Line
	10050 2900 10050 2900
Wire Wire Line
	10350 1800 10900 1900
Wire Wire Line
	10900 1500 9500 1500
Wire Wire Line
	9650 1900 9500 1900
Connection ~ 9650 1900
Connection ~ 9650 2300
Wire Wire Line
	9500 2750 9650 2750
Connection ~ 9650 2750
Wire Wire Line
	9500 2350 10900 2350
Wire Wire Line
	10350 2650 10900 2750
Wire Notes Line
	4350 600  3800 600 
Connection ~ 3800 600 
Wire Wire Line
	3800 600  1900 600 
Wire Wire Line
	1900 600  1900 750 
Wire Wire Line
	1900 750  1900 1100
Wire Wire Line
	5600 600  5600 750 
Wire Wire Line
	4600 750  2200 750 
Wire Wire Line
	2550 2300 2550 1000
Connection ~ 5450 1900
Wire Wire Line
	2350 2300 2550 2300
Connection ~ 5600 1150
Wire Wire Line
	7100 1400 7100 1500
Wire Wire Line
	7100 1500 7100 1900
Wire Wire Line
	7100 1900 7100 2350
Wire Wire Line
	7100 2350 7100 2750
Wire Wire Line
	7100 2750 7100 3200
Wire Wire Line
	7100 3200 7100 3600
Wire Wire Line
	7100 3600 7100 4050
Wire Wire Line
	7100 4050 7100 4450
Connection ~ 9650 5650
Wire Wire Line
	11150 5650 10400 5650
Wire Wire Line
	2550 1000 4000 1000
Connection ~ 4400 5450
Connection ~ 8350 5450
Connection ~ 2350 3600
Wire Wire Line
	4600 5600 7500 5600
Wire Wire Line
	4600 5600 4600 4200
Wire Wire Line
	8100 6100 8100 5600
Wire Wire Line
	2750 6100 4100 6100
Wire Wire Line
	4100 6100 8100 6100
Wire Wire Line
	8000 6000 8000 5600
Wire Wire Line
	3200 6000 4000 6000
Wire Wire Line
	4000 6000 8000 6000
Wire Wire Line
	7800 5900 7800 5600
Wire Wire Line
	7700 5800 7700 5600
Wire Wire Line
	3000 5800 3700 5800
Wire Wire Line
	3700 5800 7700 5800
Wire Wire Line
	2350 6200 4400 6200
Wire Wire Line
	4400 6200 8350 6200
Wire Wire Line
	8350 6200 8350 5450
Wire Wire Line
	8900 1750 7500 1750
Wire Wire Line
	7500 1750 7500 4200
Wire Wire Line
	7600 4200 7600 2050
Wire Wire Line
	7600 2050 9750 2050
Wire Wire Line
	7700 4200 7700 2600
Wire Wire Line
	7700 2600 8900 2600
Wire Wire Line
	7800 4200 7800 2900
Wire Wire Line
	7800 2900 9750 2900
Wire Wire Line
	7900 4200 7900 3450
Wire Wire Line
	7900 3450 8900 3450
Wire Wire Line
	8000 4200 8000 3750
Wire Wire Line
	8000 3750 9750 3750
Wire Wire Line
	8100 4200 8100 3950
Wire Wire Line
	8100 3950 8900 3950
Wire Wire Line
	8900 3950 8900 4300
Wire Wire Line
	8900 4300 8900 4450
Wire Wire Line
	8200 4200 8200 4050
Wire Wire Line
	8200 4050 8800 4050
Wire Wire Line
	8800 4050 8800 4600
Wire Wire Line
	8800 4600 9750 4600
Wire Wire Line
	8400 4200 8600 4200
Wire Wire Line
	8600 4200 8600 6400
Wire Wire Line
	8600 6400 2800 6400
Wire Wire Line
	4600 4200 4400 4200
Wire Wire Line
	4650 4600 4650 4100
Wire Wire Line
	4650 4100 4200 4100
Wire Wire Line
	4200 4100 4200 4200
Wire Wire Line
	4100 4200 4100 3950
Wire Wire Line
	4100 3950 4850 3950
Wire Wire Line
	4850 3950 4850 4300
Wire Wire Line
	4850 4300 4850 4450
Wire Wire Line
	4000 4200 4000 3750
Wire Wire Line
	4000 3750 5700 3750
Wire Wire Line
	3900 4200 3900 3450
Wire Wire Line
	3800 4200 3800 2900
Wire Wire Line
	3800 2900 5700 2900
Wire Wire Line
	3700 4200 3700 2600
Wire Wire Line
	3700 2600 4850 2600
Wire Wire Line
	3600 4200 3600 2050
Wire Wire Line
	3600 2050 5700 2050
Wire Wire Line
	3500 4200 3500 1750
Wire Wire Line
	3500 1750 4850 1750
Wire Wire Line
	4100 5600 4100 6100
Wire Wire Line
	4000 6000 4000 5600
Wire Wire Line
	3800 5900 3800 5600
Wire Wire Line
	3700 5800 3700 5600
Wire Wire Line
	3200 2900 3200 5350
Wire Wire Line
	3200 5350 3200 6000
Connection ~ 4000 6000
Wire Wire Line
	3100 5350 3200 5350
Connection ~ 3200 5350
Connection ~ 3100 5650
Wire Wire Line
	4400 5450 4400 6200
Wire Wire Line
	2350 3600 2350 4500
Wire Wire Line
	2350 4500 2350 5350
Wire Wire Line
	2350 5350 2350 6200
Connection ~ 4400 6200
Wire Wire Line
	2050 5350 2350 5350
Connection ~ 2350 5350
Connection ~ 2050 5650
Wire Wire Line
	1300 5650 2050 5650
Wire Wire Line
	2050 5650 3100 5650
Wire Wire Line
	3100 5650 5600 5650
Wire Wire Line
	5600 5650 9650 5650
Wire Wire Line
	9650 5650 10100 5650
Wire Wire Line
	3300 2500 3300 5600
Wire Wire Line
	3300 5600 3500 5600
Wire Wire Line
	2350 3000 3000 3000
Connection ~ 3800 5900
Wire Wire Line
	3000 3000 3000 5800
Connection ~ 3700 5800
Wire Wire Line
	2900 3200 2900 5900
Wire Wire Line
	2900 5900 3800 5900
Wire Wire Line
	3800 5900 7800 5900
Wire Wire Line
	2900 3200 2350 3200
Wire Wire Line
	2350 3100 2750 3100
Wire Wire Line
	2750 3100 2750 6100
Connection ~ 4100 6100
Wire Wire Line
	2450 4500 2350 4500
Connection ~ 2350 4500
Wire Wire Line
	2800 6400 2800 2400
Text Label 2850 6400 0    60   ~ 0
DataBack
Text Label 3050 2500 0    60   ~ 0
Data
$Comp
L R R27
U 1 1
P 5300 1900
F 0 "R27" V 5380 1900 50  0000 C CNN
F 1 "10k" V 5300 1900 50  0000 C CNN
F 2 "" V 5230 1900 50  0000 C CNN
F 3 "" H 5300 1900 50  0000 C CNN
	1    5300 1900
	0    1    1    0   
$EndComp
$Comp
L R R28
U 1 1
P 5300 2750
F 0 "R28" V 5380 2750 50  0000 C CNN
F 1 "10k" V 5300 2750 50  0000 C CNN
F 2 "" V 5230 2750 50  0000 C CNN
F 3 "" H 5300 2750 50  0000 C CNN
	1    5300 2750
	0    1    1    0   
$EndComp
$Comp
L R R29
U 1 1
P 5300 3600
F 0 "R29" V 5380 3600 50  0000 C CNN
F 1 "10k" V 5300 3600 50  0000 C CNN
F 2 "" V 5230 3600 50  0000 C CNN
F 3 "" H 5300 3600 50  0000 C CNN
	1    5300 3600
	0    1    1    0   
$EndComp
$Comp
L R R33
U 1 1
P 6150 3900
F 0 "R33" V 6230 3900 50  0000 C CNN
F 1 "10k" V 6150 3900 50  0000 C CNN
F 2 "" V 6080 3900 50  0000 C CNN
F 3 "" H 6150 3900 50  0000 C CNN
	1    6150 3900
	0    1    1    0   
$EndComp
$Comp
L R R30
U 1 1
P 5300 4450
F 0 "R30" V 5380 4450 50  0000 C CNN
F 1 "10k" V 5300 4450 50  0000 C CNN
F 2 "" V 5230 4450 50  0000 C CNN
F 3 "" H 5300 4450 50  0000 C CNN
	1    5300 4450
	0    1    1    0   
$EndComp
$Comp
L R R34
U 1 1
P 6150 4750
F 0 "R34" V 6230 4750 50  0000 C CNN
F 1 "10k" V 6150 4750 50  0000 C CNN
F 2 "" V 6080 4750 50  0000 C CNN
F 3 "" H 6150 4750 50  0000 C CNN
	1    6150 4750
	0    1    1    0   
$EndComp
Wire Wire Line
	6300 4750 6300 4900
Wire Wire Line
	6300 4900 5600 4900
Connection ~ 5600 4900
Wire Wire Line
	6300 3900 6300 4000
Wire Wire Line
	6300 4000 5600 4000
$Comp
L R R32
U 1 1
P 6150 3050
F 0 "R32" V 6230 3050 50  0000 C CNN
F 1 "10k" V 6150 3050 50  0000 C CNN
F 2 "" V 6080 3050 50  0000 C CNN
F 3 "" H 6150 3050 50  0000 C CNN
	1    6150 3050
	0    1    1    0   
$EndComp
Wire Wire Line
	6300 3050 6300 3150
Wire Wire Line
	6300 3150 5600 3150
$Comp
L R R31
U 1 1
P 6150 2200
F 0 "R31" V 6230 2200 50  0000 C CNN
F 1 "10k" V 6150 2200 50  0000 C CNN
F 2 "" V 6080 2200 50  0000 C CNN
F 3 "" H 6150 2200 50  0000 C CNN
	1    6150 2200
	0    1    1    0   
$EndComp
Wire Wire Line
	6300 2200 6300 2300
Wire Wire Line
	6300 2300 5600 2300
$Comp
L R R35
U 1 1
P 9350 1900
F 0 "R35" V 9430 1900 50  0000 C CNN
F 1 "10k" V 9350 1900 50  0000 C CNN
F 2 "" V 9280 1900 50  0000 C CNN
F 3 "" H 9350 1900 50  0000 C CNN
	1    9350 1900
	0    1    1    0   
$EndComp
$Comp
L R R39
U 1 1
P 10200 2200
F 0 "R39" V 10280 2200 50  0000 C CNN
F 1 "10k" V 10200 2200 50  0000 C CNN
F 2 "" V 10130 2200 50  0000 C CNN
F 3 "" H 10200 2200 50  0000 C CNN
	1    10200 2200
	0    1    1    0   
$EndComp
$Comp
L R R36
U 1 1
P 9350 2750
F 0 "R36" V 9430 2750 50  0000 C CNN
F 1 "10k" V 9350 2750 50  0000 C CNN
F 2 "" V 9280 2750 50  0000 C CNN
F 3 "" H 9350 2750 50  0000 C CNN
	1    9350 2750
	0    1    1    0   
$EndComp
$Comp
L R R37
U 1 1
P 9350 3600
F 0 "R37" V 9430 3600 50  0000 C CNN
F 1 "10k" V 9350 3600 50  0000 C CNN
F 2 "" V 9280 3600 50  0000 C CNN
F 3 "" H 9350 3600 50  0000 C CNN
	1    9350 3600
	0    1    1    0   
$EndComp
$Comp
L R R38
U 1 1
P 9350 4450
F 0 "R38" V 9430 4450 50  0000 C CNN
F 1 "10k" V 9350 4450 50  0000 C CNN
F 2 "" V 9280 4450 50  0000 C CNN
F 3 "" H 9350 4450 50  0000 C CNN
	1    9350 4450
	0    1    1    0   
$EndComp
$Comp
L R R40
U 1 1
P 10200 3050
F 0 "R40" V 10280 3050 50  0000 C CNN
F 1 "10k" V 10200 3050 50  0000 C CNN
F 2 "" V 10130 3050 50  0000 C CNN
F 3 "" H 10200 3050 50  0000 C CNN
	1    10200 3050
	0    1    1    0   
$EndComp
$Comp
L R R41
U 1 1
P 10200 3900
F 0 "R41" V 10280 3900 50  0000 C CNN
F 1 "10k" V 10200 3900 50  0000 C CNN
F 2 "" V 10130 3900 50  0000 C CNN
F 3 "" H 10200 3900 50  0000 C CNN
	1    10200 3900
	0    1    1    0   
$EndComp
$Comp
L R R42
U 1 1
P 10200 4750
F 0 "R42" V 10280 4750 50  0000 C CNN
F 1 "10k" V 10200 4750 50  0000 C CNN
F 2 "" V 10130 4750 50  0000 C CNN
F 3 "" H 10200 4750 50  0000 C CNN
	1    10200 4750
	0    1    1    0   
$EndComp
Wire Wire Line
	10350 4750 10350 4850
Wire Wire Line
	10350 4850 9650 4850
Wire Wire Line
	9650 4000 10350 4000
Wire Wire Line
	10350 4000 10350 3900
Wire Wire Line
	9650 3150 10350 3150
Wire Wire Line
	10350 3150 10350 3050
Wire Wire Line
	9650 2300 10350 2300
Wire Wire Line
	10350 2300 10350 2200
Wire Wire Line
	4300 1150 4000 1150
Wire Wire Line
	4000 1150 4000 1000
Wire Wire Line
	5150 1900 4850 1900
Wire Wire Line
	4850 1900 4850 1750
Wire Wire Line
	5150 2750 4850 2750
Wire Wire Line
	4850 2750 4850 2600
Wire Wire Line
	5150 3600 4850 3600
Wire Wire Line
	4850 3600 4850 3450
Wire Wire Line
	4850 4450 5150 4450
Wire Wire Line
	6000 4750 5700 4750
Wire Wire Line
	5700 4750 5700 4600
Wire Wire Line
	6000 3900 5700 3900
Wire Wire Line
	5700 3900 5700 3750
Wire Wire Line
	6000 3050 5700 3050
Wire Wire Line
	5700 3050 5700 2900
Wire Wire Line
	6000 2200 5700 2200
Wire Wire Line
	5700 2200 5700 2050
Wire Wire Line
	8900 4450 9200 4450
Connection ~ 8900 4300
Wire Wire Line
	9200 3600 8900 3600
Wire Wire Line
	8900 3600 8900 3450
Wire Wire Line
	9200 2750 8900 2750
Wire Wire Line
	8900 2750 8900 2600
Wire Wire Line
	10050 4750 9750 4750
Wire Wire Line
	9750 4750 9750 4600
Wire Wire Line
	10050 3900 9750 3900
Wire Wire Line
	9750 3900 9750 3750
Wire Wire Line
	10050 3050 9750 3050
Wire Wire Line
	9750 3050 9750 2900
Wire Wire Line
	10050 2200 9750 2200
Wire Wire Line
	9750 2200 9750 2050
Wire Wire Line
	9200 1900 8900 1900
Wire Wire Line
	8900 1900 8900 1750
$Comp
L R R26
U 1 1
P 2500 2400
F 0 "R26" V 2580 2400 50  0000 C CNN
F 1 "1k" V 2500 2400 50  0000 C CNN
F 2 "" V 2430 2400 50  0000 C CNN
F 3 "" H 2500 2400 50  0000 C CNN
	1    2500 2400
	0    1    1    0   
$EndComp
Connection ~ 8900 3450
Connection ~ 8900 2600
Connection ~ 4850 4300
Connection ~ 4850 3450
Connection ~ 4850 2600
Connection ~ 4850 1750
Connection ~ 4000 1000
Connection ~ 8900 1750
Connection ~ 9750 2050
Connection ~ 9750 2900
Connection ~ 9750 3750
Connection ~ 9750 4600
Connection ~ 5700 4600
Connection ~ 5700 3750
Connection ~ 5700 2900
Connection ~ 5700 2050
Wire Wire Line
	2800 2400 2650 2400
Wire Wire Line
	2350 2500 3300 2500
$EndSCHEMATC
